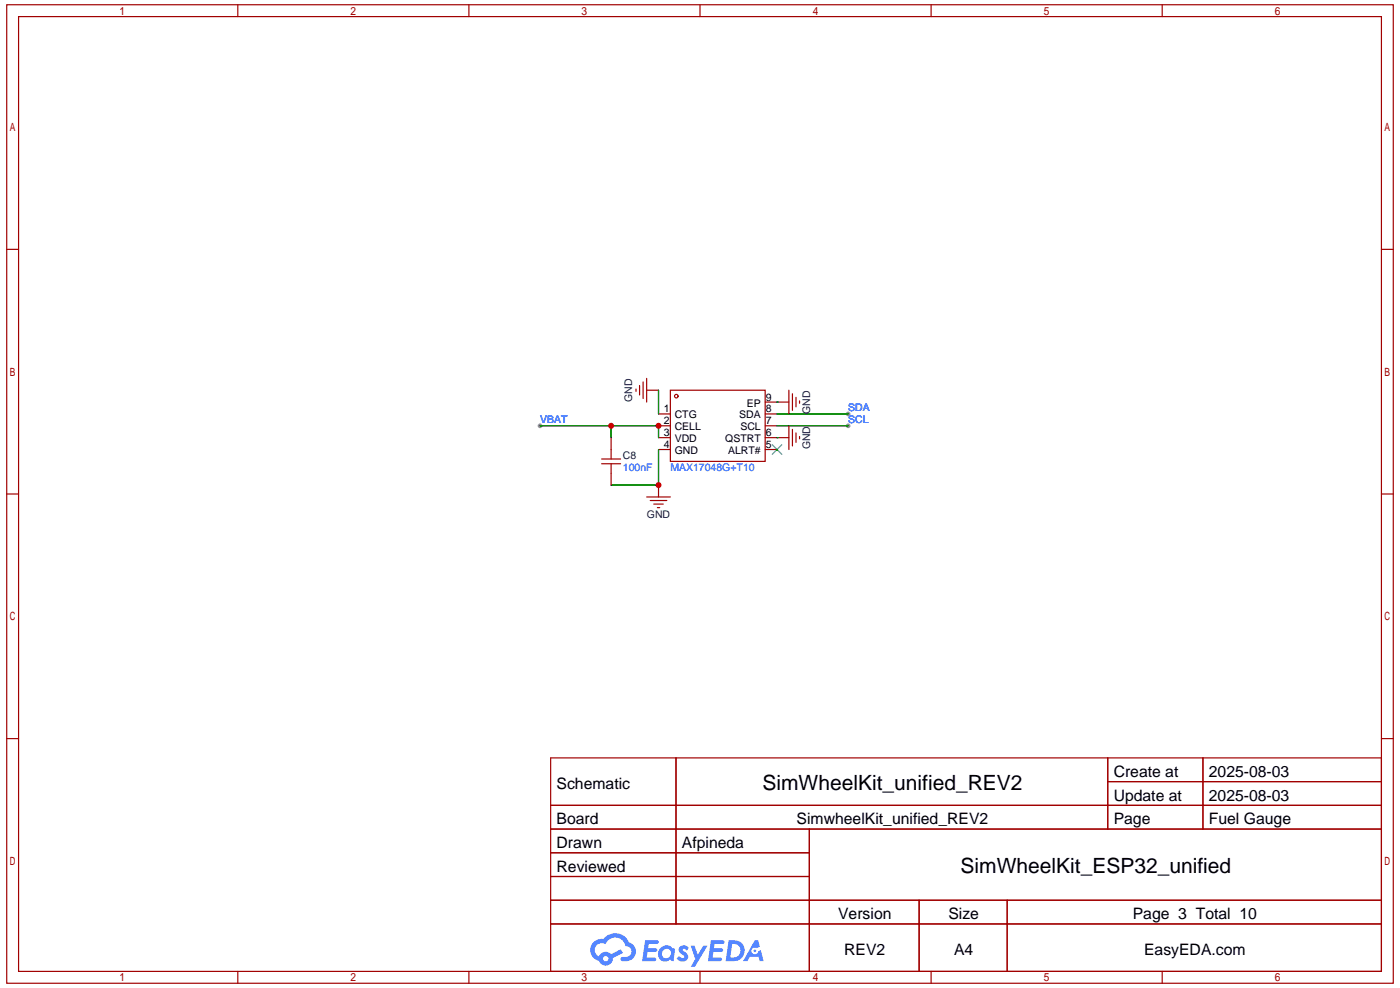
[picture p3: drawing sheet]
<svg xmlns="http://www.w3.org/2000/svg" width="297mm" height="210mm" viewBox="0 0 297 210" stroke-linecap="round" stroke-linejoin="round" font-family="sans-serif">
<g fill="#999">
<circle cx="180" cy="90.3" r=".5"/>
<circle cx="180" cy="87.8" r=".5"/>
<circle cx="114.6" cy="90.3" r=".5"/>
</g>
<g fill="none" stroke="#a10000" stroke-width=".25">
<path d="M1.4 1h294.4v207.5h-294.4zM3.9 3.5h289.3v202.5h-289.3zM50.5 1v2.5M99.5 1v2.5M148.6 1v2.5M197.6 1v2.5M246.7 1v2.5M1.4 52.9h2.5M293.2 52.9h2.6M1.4 104.8h2.5M293.2 104.8h2.6M1.4 156.7h2.5"/>
<path d="M293.2 156.7h2.6M116.9 160.7h176.3v45.3h-176.3zM116.9 170.8h176.3M116.9 175.8h176.3M143.5 160.7v35.3M171.8 175.8v30.2M235.1 160.7v15.1M235.1 165.8h58.1M255.4 160.7v15.1M116.9 180.9h54.9M116.9 190.9h176.3M116.9 185.9h54.9"/>
<path d="M116.9 196h176.3M195.1 190.9v15.1M213.8 190.9v15.1M50.5 206v2.5M99.5 206v2.5M148.6 206v2.5M197.6 206v2.5M246.7 206v2.5"/>
</g>
<g fill="#5487ff">
<path d="M144.4 200.8a1.29 1.29 0 0 1 1.8 .2l-.4 .7a.54 .54 0 0 0-.9-.3l.1 .2a1.27 1.27 0 0 1 .8 2 1.52 1.52 0 0 1-2.2-.3l.5-.6 .8 .5a.31 .31 0 0 0 .4-.3 .31 .31 0 0 0-.3-.3 1.11 1.11 0 0 1-.6-1.8z"/>
<path d="M146.6 200.6h.8l.7 1.9 1.2-1.9h.9l-2.7 4.5h-.9l1-1.7z"/>
<path d="M136.9 199.4h1.7a1.29 1.29 0 0 1 1.2 .2 .39 .39 0 0 1-.4 .6h-1.7l-.1 .9h1.6a.39 .39 0 0 1 .3 .5 .39 .39 0 0 1-.4 .3h-1.6l-.2 1.2h1.3a.45 .45 0 0 1 .5 .1 .45 .45 0 0 1 .2 .5l-.4 .2h-2.6z"/>
<path d="M150.9 199.4h1.6a1.31 1.31 0 0 1 1.3 .2 .39 .39 0 0 1-.4 .6h-1.7l-.2 .9h1.7a.39 .39 0 0 1 .3 .5 .39 .39 0 0 1-.4 .3h-1.7l-.1 1.2h1.3a.45 .45 0 0 1 .5 .1 .45 .45 0 0 1 .1 .5l-.3 .2h-2.6z"/>
<path d="M160.2 199.4h.7l.4 1.4-.6 .3a.75 .75 0 0 0-1.1 .3 .75 .75 0 0 0 .4 1 .75 .75 0 0 0 1-.6l.5-.3 .6 2.4h-.8l-.3-1h-1.8l-.5 1h-1z"/>
<path d="M154.7 199.4l-.7 4.5h1.5a2.25 2.25 0 0 0 2.6-2.3 2.25 2.25 0 0 0-2.7-2.2zM155.4 200.2a1.49 1.49 0 0 1 1.8 1.5 1.49 1.49 0 0 1-1.9 1.4h-.3z"/>
<path d="M140.1 201.2a1.57 1.57 0 0 0-.1 2.2 1.57 1.57 0 0 0 2.2 .1l.8 .4 .3-2.5-.2-.3h-.4a1.58 1.58 0 0 0-2.6 .1zM140.8 201.6a.97 .97 0 0 1 1.6 .4 .97 .97 0 0 1-1 1.2 .93 .93 0 0 1-.9-.6 .93 .93 0 0 1 .3-1z"/>
<path d="M126 199.8a2.34 2.34 0 0 0 1.1 4 1.53 1.53 0 0 0 1.8 1 1.53 1.53 0 0 0 1.2-1.6l2.1-1.1-.4-.8-2.1 1.1a1.56 1.56 0 0 0-2.6 .4 1.48 1.48 0 0 1-.7-2 1.48 1.48 0 0 1 2.2-.5 2.21 2.21 0 0 1 2.2-1.4 2.21 2.21 0 0 1 2 1.8 1.15 1.15 0 0 1 1.2 1 1.15 1.15 0 0 1-1 1.3h-.7a.46 .46 0 0 0-.6 .3 .46 .46 0 0 0 .4 .6 2.15 2.15 0 0 0 2.5-1 2.15 2.15 0 0 0-.3-2.6l-.8-.4a3.2 3.2 0 0 0-5.4-.8l-1.1 .1zM128 203.3a.6 .6 0 0 1 1.2 0 .6 .6 0 0 1-1.2 0z"/>
<circle cx="160.2" cy="201.7" r=".28"/>
</g>
<g fill="none" stroke="#a10000" stroke-width=".25">
<path d="M127.7 98.4h4M127.7 97.4h4M129.7 92.8v4.6M129.7 98.4v4.5M135 82.5v.5M135.8 81.8v2M136.5 81v3.5M137.3 82.8h2.5M137.3 80.2v5.1M139.8 87.8h2.5M139.8 90.3h2.5M139.8 92.8h2.5"/>
<path d="M139.8 95.3h2.5M142.3 82.8h20.1v15.1h-20.1zM162.4 87.8h2.5M162.4 90.3h2.5M162.4 92.8h5.1M162.4 95.3h2.5M162.4 85.3h5.1M167.5 82.8v5M167.5 90.3v5M168.2 83.5v3.5M168.2 91.1v3.5M169 84.3v2"/>
<path d="M169 91.8v2M169.7 85v.5M169.7 92.6v.5M137.3 105.4h5M138 106.2h3.5M138.8 106.9h2M139.5 107.7h.5M139.8 102.9v2.5"/>
<circle cx="143.6" cy="84" r=".38"/>
</g>
<path d="M163.9 94.3l2 2M165.9 94.3l-2 2" fill="none" stroke="#3c3" stroke-width=".25"/>
<path d="M114.6 90.3h25.2v2.5M129.7 90.3v2.5M139.8 82.8v5M139.8 95.3v7.6h-10.1M164.9 92.8h.1M164.9 85.3h.1M164.9 90.3h15.1M164.9 87.8h15.1" fill="none" stroke="#008700" stroke-width=".25"/>
<g fill="#c00">
<circle cx="139.8" cy="102.9" r=".63"/>
<circle cx="139.8" cy="90.3" r=".63"/>
<circle cx="129.7" cy="90.3" r=".63"/>
</g>
<g font-size="4.5">
<text x="161.8" y="167.6">SimWheelKit_unified_REV2</text>
<text x="203.9" y="185.2">SimWheelKit_ESP32_unified</text>
</g>
<g font-size="3.3">
<text x="118.2" y="167.3">Schematic</text>
<text x="236.4" y="164.8">Create at</text>
<text x="256.6" y="164.8">2025-08-03</text>
<text x="236.4" y="169.8">Update at</text>
<text x="256.6" y="169.8">2025-08-03</text>
<text x="118.2" y="174.8">Board</text>
<text x="118.2" y="179.8">Drawn</text>
<text x="144.8" y="179.8">Afpineda</text>
<text x="169.1" y="174.8">SimwheelKit_unified_REV2</text>
<text x="236.4" y="174.8">Page</text>
<text x="256.6" y="174.8">Fuel Gauge</text>
<text x="118.2" y="184.9">Reviewed</text>
<text x="177.9" y="194.9">Version</text>
<text x="201.3" y="194.9">Size</text>
<text x="240.5" y="194.9">Page 3 Total 10</text>
<text x="179.2" y="202.5">REV2</text>
<text x="202.5" y="202.5">A4</text>
<text x="242.9" y="202.5">EasyEDA.com</text>
</g>
<g font-size="2.2" fill="#00f">
<text x="114.6" y="89.8">VBAT</text>
<text x="180" y="89.8">SCL</text>
<text x="180" y="87.3">SDA</text>
<text x="132.2" y="99.8">100nF</text>
<text x="142.3" y="99.8">MAX17048G+T10</text>
</g>
<g font-size="2.2" fill="#000080">
<text x="134.2" y="85.2" transform="rotate(-90 134.2 85.2)">GND</text>
<text x="172" y="87.8" transform="rotate(-90 172 87.8)">GND</text>
<text x="172" y="95.3" transform="rotate(-90 172 95.3)">GND</text>
<text x="132.2" y="97.3">C8</text>
<text x="137.3" y="109.9">GND</text>
</g>
<g font-size="2.2">
<text x="140.9" y="87.5">1</text>
<text x="143.2" y="88.7">CTG</text>
<text x="156.9" y="88.7">SDA</text>
<text x="158.5" y="86.2">EP</text>
<text x="162.6" y="87.5">8</text>
<text x="162.6" y="85">9</text>
<text x="140.9" y="90">2</text>
<text x="140.9" y="92.5">3</text>
<text x="140.9" y="95">4</text>
<text x="143.2" y="91.3">CELL</text>
<text x="143.2" y="93.8">VDD</text>
<text x="153.9" y="93.8">QSTRT</text>
<text x="157.2" y="91.3">SCL</text>
<text x="162.6" y="95">5</text>
<text x="162.6" y="92.5">6</text>
<text x="162.6" y="90">7</text>
<text x="143.2" y="96.3">GND</text>
<text x="154.6" y="96.3">ALRT#</text>
</g>
</svg>
